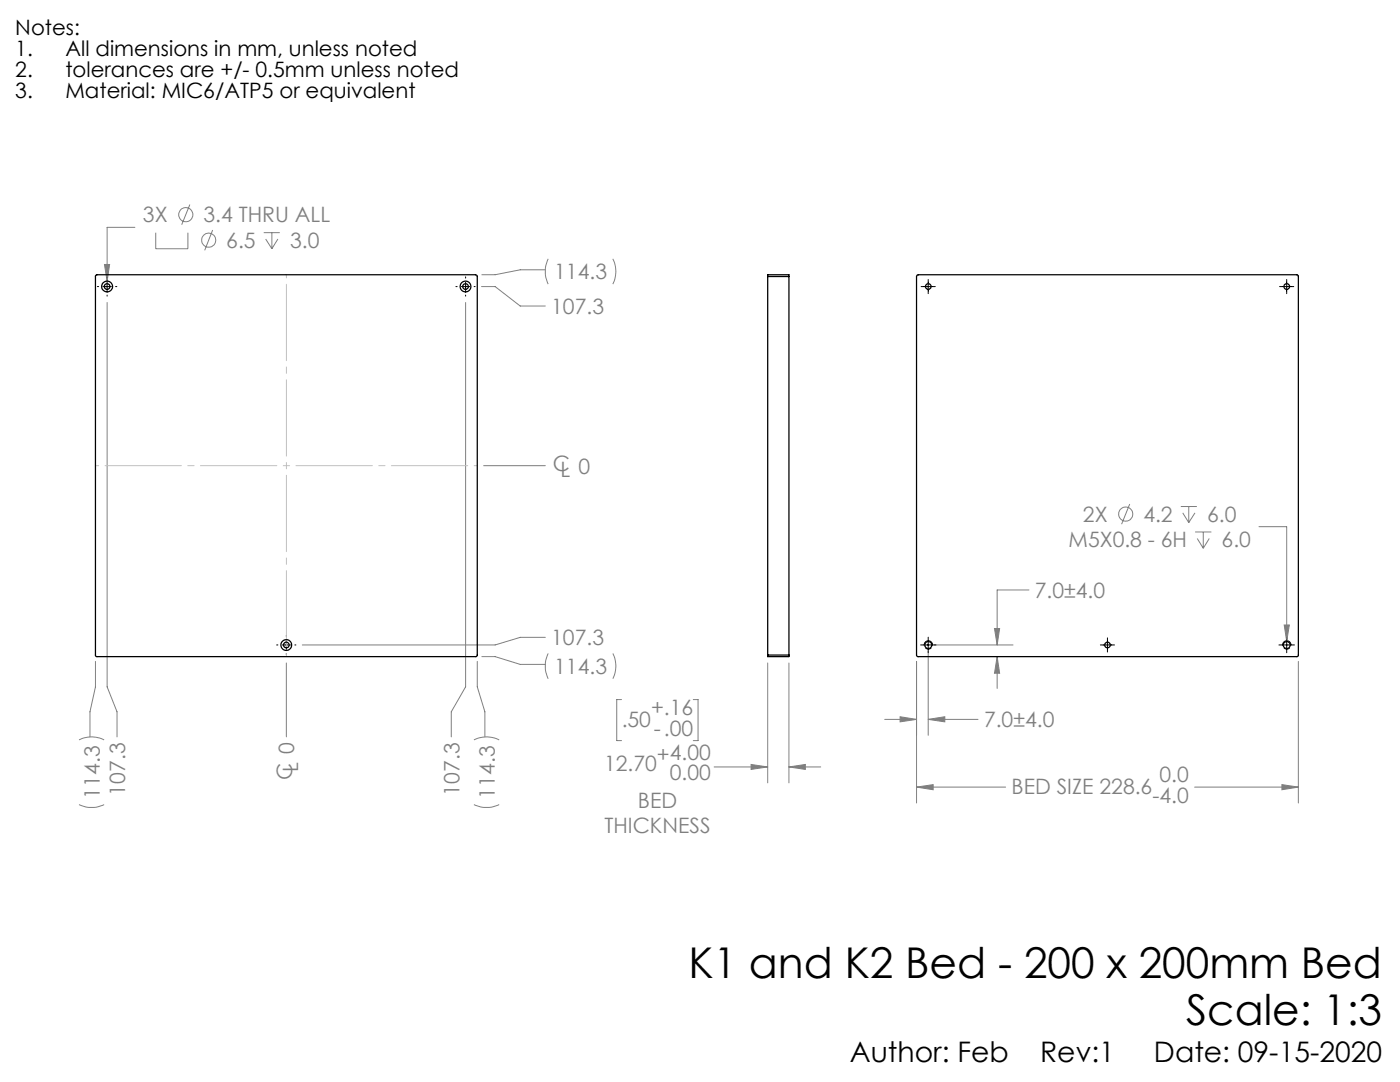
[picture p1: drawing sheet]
<svg xmlns="http://www.w3.org/2000/svg" width="279mm" height="216mm" viewBox="0 0 279 216" stroke-linecap="round" stroke-linejoin="round" font-family="sans-serif">
<g fill="none" stroke="#808080" stroke-width=".2">
<path d="M20.8 52.8h1.1l-.5 3.3zM26.9 45.4h-5.5v10.7M31.1 46.4v3.2h6.4v-3.2M37.9 40.8l-1.6 4M42.4 45.9l-1.5 4.1M52.6 46.4h3.2M53 47.7l1.3 1.9M54.3 46.4v3.2M55.5 47.7l-1.2 1.9M96.1 57.2h2.7l5 3.9h5M108.8 53.8h-5l-5 1h-2.6M109.4 51.6a5.9 5.9 0 0 0 0 5.1"/>
<path d="M122.3 51.6a5.6 5.6 0 0 1 0 5.1M21.4 60.4v76.7l2 4.9v5M92.9 60.4v76.7l-2.8 4.9v5M96.5 92.9h12.3M205.4 117.7h-6.4v11M225.5 100.6l-1.7 4M235.7 101.1h3.2M236 102.3l1.2 2M237.2 101.1v3.2M238.5 102.3l-1.3 2M238.5 106.2h3.3M238.9 107.5l1.2 1.9"/>
<path d="M240.1 106.2v3.2M241.3 107.5l-1.2 1.9M251.2 105.1h5.6v22.9M19 132v5.1l-1 4.9v5M57.1 132.3v14.7M95.2 132v5.1l1.6 4.9v5M96.2 131h2.6l5 1.6h5M108.8 127.2h-5l-5 1.5h-38.5M109.4 130.4a5.9 5.9 0 0 0 0 5M122.3 130.4a5.6 5.6 0 0 1 0 5M124 139.6h-.9v8.2h.9M138.4 139.6h.9v8.2h-.9"/>
<path d="M153.2 132.3v23.9M157.4 132.3v23.9M182.9 132v28.2M185.2 130v16.7M186.5 128.7h15.7M198.5 125.4h1l-.5 3.3zM199 131l.5 3.3h-1zM199 131v6.4M256.3 124.7h1l-.5 3.3zM259.1 132v28.2M15.8 147.6a5.5 5.5 0 0 1 5 0M94.6 147.6a5.6 5.6 0 0 1 5 0"/>
<path d="M142.5 153h10.7M149.9 152.5l3.3 .5-3.3 .5zM157.4 153l3.3-.5v1zM157.4 153h6.4M176.6 143.5h6.3M179.6 143l3.3 .5-3.3 .5zM182.9 157.1l3.3-.5v1zM182.9 157.1h17.8M185.2 143.5l3.4-.5v1zM185.2 143.5h10M238.4 157.1h20.7M255.8 156.6l3.3 .5-3.3 .5z"/>
<path d="M15.8 160.5a5.8 5.8 0 0 0 5 0M94.6 160.5a5.9 5.9 0 0 0 5 0"/>
<circle cx="37.1" cy="42.8" r="1.41"/>
<circle cx="41.7" cy="47.9" r="1.41"/>
<circle cx="224.7" cy="102.6" r="1.41"/>
</g>
<path d="M185.3 127.9a.83 .83 0 0 1 .7 1.2 .83 .83 0 0 1-1.4 .1 .83 .83 0 0 1 .5-1.3h.2M256.8 127.9a.83 .83 0 0 1 .8 1.2 .83 .83 0 0 1-1.5 .1 .83 .83 0 0 1 .6-1.3h.1" fill="none" stroke="#000" stroke-width=".2" stroke-dasharray="1.3 .6" stroke-dashoffset="-.1" stroke-linecap="butt"/>
<g fill="none" stroke="#000" stroke-width=".2">
<path d="M19.4 57.2h.3M20.5 57.2h1.7M21.4 55.2v.3M21.4 56.3v1.7M21.4 58.9v.2M23.1 57.2h.2M91 57.2h.2M92.1 57.2h1.7M92.9 55.2v.3M92.9 56.3v1.7M92.9 58.9v.2M94.6 57.2h.2"/>
<path d="M183.8 57.2h2.9M185.2 55.8v2.8M255.4 57.2h2.8M256.8 55.8v2.8M55.2 128.7h.3M56.3 128.7h1.7M57.1 126.8v.2M57.1 127.8v1.7M57.1 130.4v.2M58.8 128.7h.3M183.7 128.7h3.1M185.2 127.1v3.1"/>
<path d="M219.6 128.7h2.8M221 127.3v2.8M255.2 128.7h3.1M256.8 127.1v3.1"/>
</g>
<path d="M57.2 54.8v76.2M95.3 92.9h-76.2" fill="none" stroke="#c0c0c0" stroke-width=".2" stroke-dasharray="15.2 1.3 1.3 1.3" stroke-dashoffset="-1.9"/>
<path d="M20.8 52.8l.6 3.3 .5-3.3zM149.9 152.5l3.3 .5-3.3 .5zM157.4 153l3.3-.5v1zM256.3 124.7l.5 3.3 .5-3.3zM182.9 157.1l3.3-.5v1zM255.8 156.6l3.3 .5-3.3 .5zM185.2 143.5l3.4-.5v1zM179.6 143l3.3 .5-3.3 .5zM199 131l.5 3.3h-1zM198.5 125.4h1l-.5 3.3z" fill="#808080"/>
<g fill="none" stroke="#000" stroke-width=".25">
<path d="M19.2 54.9l75.7-.1 .2 .1 .1 .2v75.7l-.1 .2h-75.8l-.3-.2v-75.8zM153.2 55.2v-.4h4.2v.4M153.2 55.2v75.5M153.2 55.2h4.2M157.4 55.2v75.5M183 54.9l.3-.1 75.7 .1 .1 .1v75.8l-.2 .2h-75.8l-.2-.2v-75.7zM153.2 130.7v.3h4.2v-.3M153.2 130.7h4.2"/>
<circle cx="21.4" cy="57.2" r="1.08"/>
<circle cx="21.4" cy="57.2" r=".57"/>
<circle cx="92.9" cy="57.2" r="1.08"/>
<circle cx="92.9" cy="57.2" r=".57"/>
<circle cx="185.3" cy="57.2" r=".57"/>
<circle cx="256.8" cy="57.2" r=".57"/>
<circle cx="57.1" cy="128.7" r="1.08"/>
<circle cx="57.1" cy="128.7" r=".56"/>
<circle cx="185.3" cy="128.7" r=".71"/>
<circle cx="221" cy="128.7" r=".56"/>
<circle cx="256.8" cy="128.7" r=".71"/>
</g>
<g font-size="8.5">
<text x="137.4" y="195.1">K1 and K2 Bed - 200 x 200mm Bed</text>
<text x="236.7" y="204.6">Scale: 1:3</text>
</g>
<g font-size="5.6">
<text x="169.6" y="211.9">Author: Feb</text>
<text x="207.6" y="211.9">Rev:1</text>
<text x="230.3" y="211.9">Date: 09-15-2020</text>
</g>
<g font-size="4.2">
<text x="3.1" y="7">Notes:</text>
<text x="3.1" y="11.2">1.</text>
<text x="13.1" y="11.2">All dimensions in mm, unless noted</text>
<text x="3.1" y="15.4">2.</text>
<text x="13.1" y="15.4">tolerances are +/- 0.5mm unless noted</text>
<text x="3.1" y="19.6">3.</text>
<text x="13.1" y="19.6">Material: MIC6/ATP5 or equivalent</text>
</g>
<g font-size="4.2" fill="#808080">
<text x="28.5" y="44.4">3X</text>
<text x="40.6" y="44.4">3.4 THRU ALL</text>
<text x="45.2" y="49.5">6.5</text>
<text x="57.9" y="49.5">3.0</text>
<text x="110.6" y="55.8">114.3</text>
<text x="110" y="62.6">107.3</text>
<text x="110.3" y="94">C</text>
<text x="111.9" y="95.3">L 0</text>
<text x="216.1" y="104.1">2X</text>
<text x="228.2" y="104.1">4.2</text>
<text x="240.9" y="104.1">6.0</text>
<text x="213.2" y="109.2">M5X0.8 - 6H</text>
<text x="243.8" y="109.2">6.0</text>
<text x="206.5" y="119.3">7.0±4.0</text>
<text x="110" y="128.7">107.3</text>
<text x="110.6" y="134.5">114.3</text>
<text x="129.9" y="142.7">+.16</text>
<text x="124.1" y="145">.50</text>
<text x="130.5" y="146.9">-.00</text>
<text x="196.4" y="145.1">7.0±4.0</text>
<text x="58.3" y="155.6" transform="rotate(-90 58.3 155.6)">C</text>
<text x="59.5" y="154.1" transform="rotate(-90 59.5 154.1)">L 0</text>
<text x="120.5" y="153.9">12.70</text>
<text x="131.1" y="152">+4.00</text>
<text x="133.7" y="155.7">0.00</text>
<text x="19.9" y="159.3" transform="rotate(-90 19.9 159.3)">114.3</text>
<text x="25" y="158.7" transform="rotate(-90 25 158.7)">107.3</text>
<text x="91.7" y="158.7" transform="rotate(-90 91.7 158.7)">107.3</text>
<text x="98.7" y="159.3" transform="rotate(-90 98.7 159.3)">114.3</text>
<text x="127.3" y="161.2">BED</text>
<text x="201.9" y="158.4">BED SIZE 228.6</text>
<text x="230" y="160.2">-4.0</text>
<text x="231.4" y="156.1">0.0</text>
<text x="120.6" y="166.2">THICKNESS</text>
</g>
</svg>
